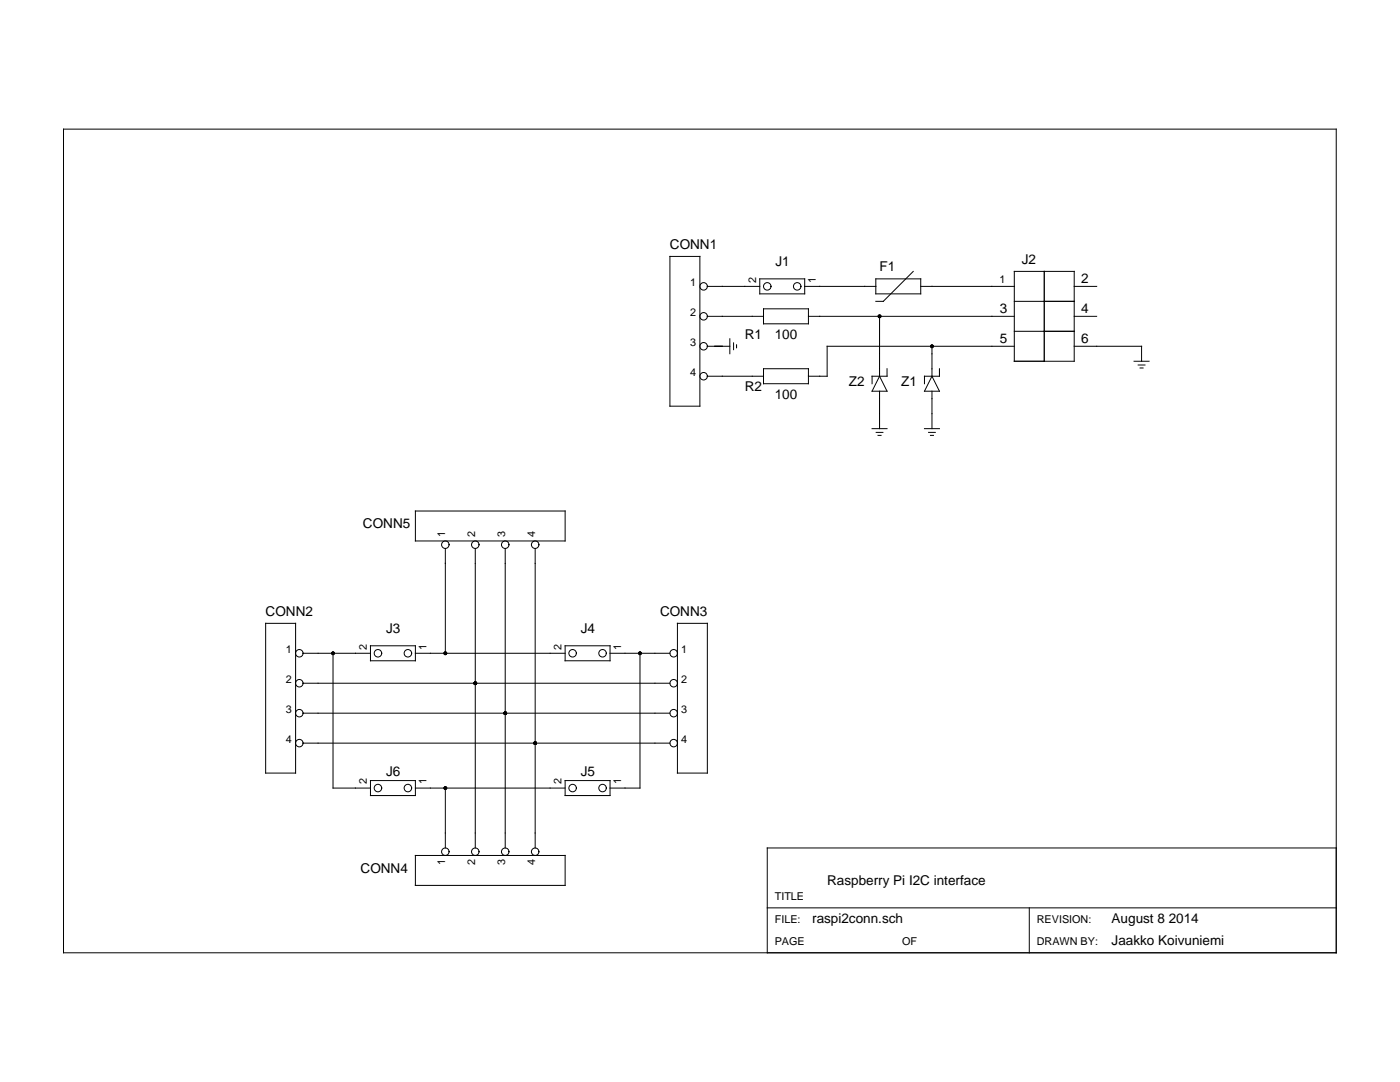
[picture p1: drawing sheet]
<svg xmlns="http://www.w3.org/2000/svg" width="279mm" height="216mm" viewBox="0 0 279 216" stroke-linecap="round" stroke-linejoin="round" font-family="sans-serif">
<g fill="none" stroke="#000" stroke-width=".2">
<path d="M12.7 25.8h254v164.3h-254zM133.7 51.2h6v29.8h-6zM141.2 57.1h10.4M151.6 55.6h9v3h-9zM160.6 57.1h14.2M174.8 55.6h9v3h-9zM182.3 54.2l-6 5.9h-1.5M183.8 57.1h18.6M202.4 54.2h12v17.9h-12zM208.4 54.2v17.9M214.4 57.1h4.5M141.2 75.1h11.2"/>
<path d="M141.2 69.1h4.5M141.2 63.1h11.2M145.7 67.6v3M146.4 68.4v1.4M147 68.8v.6M152.4 61.6h8.9v3h-8.9zM152.4 73.6h8.9v3h-8.9zM161.3 63.1h41.1M175.5 75.1l1.5 3h-3zM175.5 63.1v12M175.5 78.1v7.4M177 73.6v1.5h-3v1.5"/>
<path d="M186 69.1v6M186 78.1v7.4M186 75.1l1.5 3h-3zM187.5 73.6v1.5h-3v1.5M202.4 69.1h-37.3v6h-3.8M202.4 60.1h12M202.4 66.1h12M214.4 69.1h13.4v3M214.4 63.1h4.5M226.3 72.1h3M227.2 72.8h1.3M227.5 73.4h.6"/>
<path d="M174 85.5h3M174.9 86.3h1.3M175.2 86.9h.6M184.5 85.5h3M185.3 86.3h1.4M185.7 86.9h.6M82.9 102h29.9v5.9h-29.9zM88.9 109.4v21M94.9 109.4v59.8M100.8 109.4v59.8M106.8 109.4v59.8M53 124.4h6v29.9h-6z"/>
<path d="M60.5 130.4h13.4M60.5 136.3h73.2M66.5 130.4v26.8h7.4M73.9 128.9h9v2.9h-9zM82.9 130.4h29.9M112.8 128.9h8.9v2.9h-8.9zM121.7 130.4h12M127.7 130.4v26.8h-6M135.2 124.4h6v29.9h-6zM60.5 142.3h73.2M60.5 148.3h73.2M73.9 155.8h9v2.9h-9z"/>
<path d="M82.9 157.2h29.9M88.9 157.2v12M112.8 155.8h8.9v2.9h-8.9zM82.9 170.7h29.9v6h-29.9zM266.7 169.2h-113.6v20.9M153.1 181.2h113.6M205.4 181.2v8.9"/>
<circle cx="140.4" cy="57.1" r=".75"/>
<circle cx="153.1" cy="57.1" r=".75"/>
<circle cx="159.1" cy="57.1" r=".75"/>
<circle cx="140.4" cy="63.1" r=".75"/>
<circle cx="140.4" cy="69.1" r=".75"/>
<circle cx="140.4" cy="75.1" r=".75"/>
<circle cx="88.9" cy="108.7" r=".75"/>
<circle cx="94.9" cy="108.7" r=".75"/>
<circle cx="100.8" cy="108.7" r=".75"/>
<circle cx="106.8" cy="108.7" r=".75"/>
<circle cx="59.7" cy="136.3" r=".75"/>
<circle cx="59.7" cy="130.4" r=".75"/>
<circle cx="75.4" cy="130.4" r=".75"/>
<circle cx="81.4" cy="130.4" r=".75"/>
<circle cx="114.3" cy="130.4" r=".75"/>
<circle cx="120.3" cy="130.4" r=".75"/>
<circle cx="134.4" cy="136.3" r=".75"/>
<circle cx="134.4" cy="130.4" r=".75"/>
<circle cx="59.7" cy="148.3" r=".75"/>
<circle cx="59.7" cy="142.3" r=".75"/>
<circle cx="75.4" cy="157.2" r=".75"/>
<circle cx="81.4" cy="157.2" r=".75"/>
<circle cx="114.3" cy="157.2" r=".75"/>
<circle cx="120.3" cy="157.2" r=".75"/>
<circle cx="134.4" cy="148.3" r=".75"/>
<circle cx="134.4" cy="142.3" r=".75"/>
<circle cx="88.9" cy="169.9" r=".75"/>
<circle cx="94.9" cy="169.9" r=".75"/>
<circle cx="100.8" cy="169.9" r=".75"/>
<circle cx="106.8" cy="169.9" r=".75"/>
</g>
<g fill="#000">
<circle cx="175.5" cy="63.1" r=".37"/>
<circle cx="186" cy="69.1" r=".37"/>
<circle cx="66.5" cy="130.4" r=".37"/>
<circle cx="88.9" cy="130.4" r=".37"/>
<circle cx="94.9" cy="136.3" r=".37"/>
<circle cx="127.7" cy="130.4" r=".37"/>
<circle cx="88.9" cy="157.2" r=".37"/>
<circle cx="100.8" cy="142.3" r=".37"/>
<circle cx="106.8" cy="148.3" r=".37"/>
</g>
<g font-size="2.7">
<text x="133.7" y="49.7">CONN1</text>
<text x="154.8" y="53.1">J1</text>
<text x="203.9" y="52.7">J2</text>
<text x="175.5" y="54.2">F1</text>
<text x="215.8" y="56.5">2</text>
<text x="199.5" y="62.4">3</text>
<text x="215.8" y="62.4">4</text>
<text x="148.6" y="67.6">R1</text>
<text x="154.6" y="67.6">100</text>
<text x="199.5" y="68.4">5</text>
<text x="215.8" y="68.4">6</text>
<text x="169.4" y="77">Z2</text>
<text x="179.9" y="77">Z1</text>
<text x="148.6" y="78.1">R2</text>
<text x="154.6" y="79.6">100</text>
<text x="72.4" y="105.4">CONN5</text>
<text x="53" y="122.9">CONN2</text>
<text x="131.7" y="122.9">CONN3</text>
<text x="77.1" y="126.3">J3</text>
<text x="115.9" y="126.3">J4</text>
<text x="77.1" y="154.7">J6</text>
<text x="115.9" y="154.7">J5</text>
<text x="72" y="174.2">CONN4</text>
<text x="165.1" y="176.7">Raspberry Pi I2C interface</text>
<text x="162.1" y="184.1">raspi2conn.sch</text>
<text x="221.9" y="184.1">August 8 2014</text>
<text x="221.9" y="188.6">Jaakko Koivuniemi</text>
</g>
<g font-size="2.2">
<text x="137.7" y="57.1">1</text>
<text x="150.9" y="56.4" transform="rotate(-90 150.9 56.4)">2</text>
<text x="162.8" y="56.4" transform="rotate(-90 162.8 56.4)">1</text>
<text x="199.4" y="56.4">1</text>
<text x="137.7" y="63.1">2</text>
<text x="137.7" y="69.1">3</text>
<text x="137.7" y="75.1">4</text>
<text x="88.9" y="107.2" transform="rotate(-90 88.9 107.2)">1</text>
<text x="94.9" y="107.2" transform="rotate(-90 94.9 107.2)">2</text>
<text x="100.8" y="107.2" transform="rotate(-90 100.8 107.2)">3</text>
<text x="106.8" y="107.2" transform="rotate(-90 106.8 107.2)">4</text>
<text x="57" y="130.4">1</text>
<text x="73.2" y="129.6" transform="rotate(-90 73.2 129.6)">2</text>
<text x="85.1" y="129.6" transform="rotate(-90 85.1 129.6)">1</text>
<text x="112" y="129.6" transform="rotate(-90 112 129.6)">2</text>
<text x="124" y="129.6" transform="rotate(-90 124 129.6)">1</text>
<text x="135.9" y="130.4">1</text>
<text x="57" y="136.3">2</text>
<text x="135.9" y="136.3">2</text>
<text x="57" y="142.3">3</text>
<text x="135.9" y="142.3">3</text>
<text x="57" y="148.3">4</text>
<text x="135.9" y="148.3">4</text>
<text x="73.2" y="156.5" transform="rotate(-90 73.2 156.5)">2</text>
<text x="85.1" y="156.5" transform="rotate(-90 85.1 156.5)">1</text>
<text x="112" y="156.5" transform="rotate(-90 112 156.5)">2</text>
<text x="124" y="156.5" transform="rotate(-90 124 156.5)">1</text>
<text x="88.9" y="172.6" transform="rotate(-90 88.9 172.6)">1</text>
<text x="94.9" y="172.6" transform="rotate(-90 94.9 172.6)">2</text>
<text x="100.8" y="172.6" transform="rotate(-90 100.8 172.6)">3</text>
<text x="106.8" y="172.6" transform="rotate(-90 106.8 172.6)">4</text>
<text x="154.6" y="179.7">TITLE</text>
<text x="154.6" y="184.1">FILE:</text>
<text x="206.9" y="184.1">REVISION:</text>
<text x="154.6" y="188.6">PAGE</text>
<text x="180" y="188.6">OF</text>
<text x="206.9" y="188.6">DRAWN BY:</text>
</g>
</svg>
